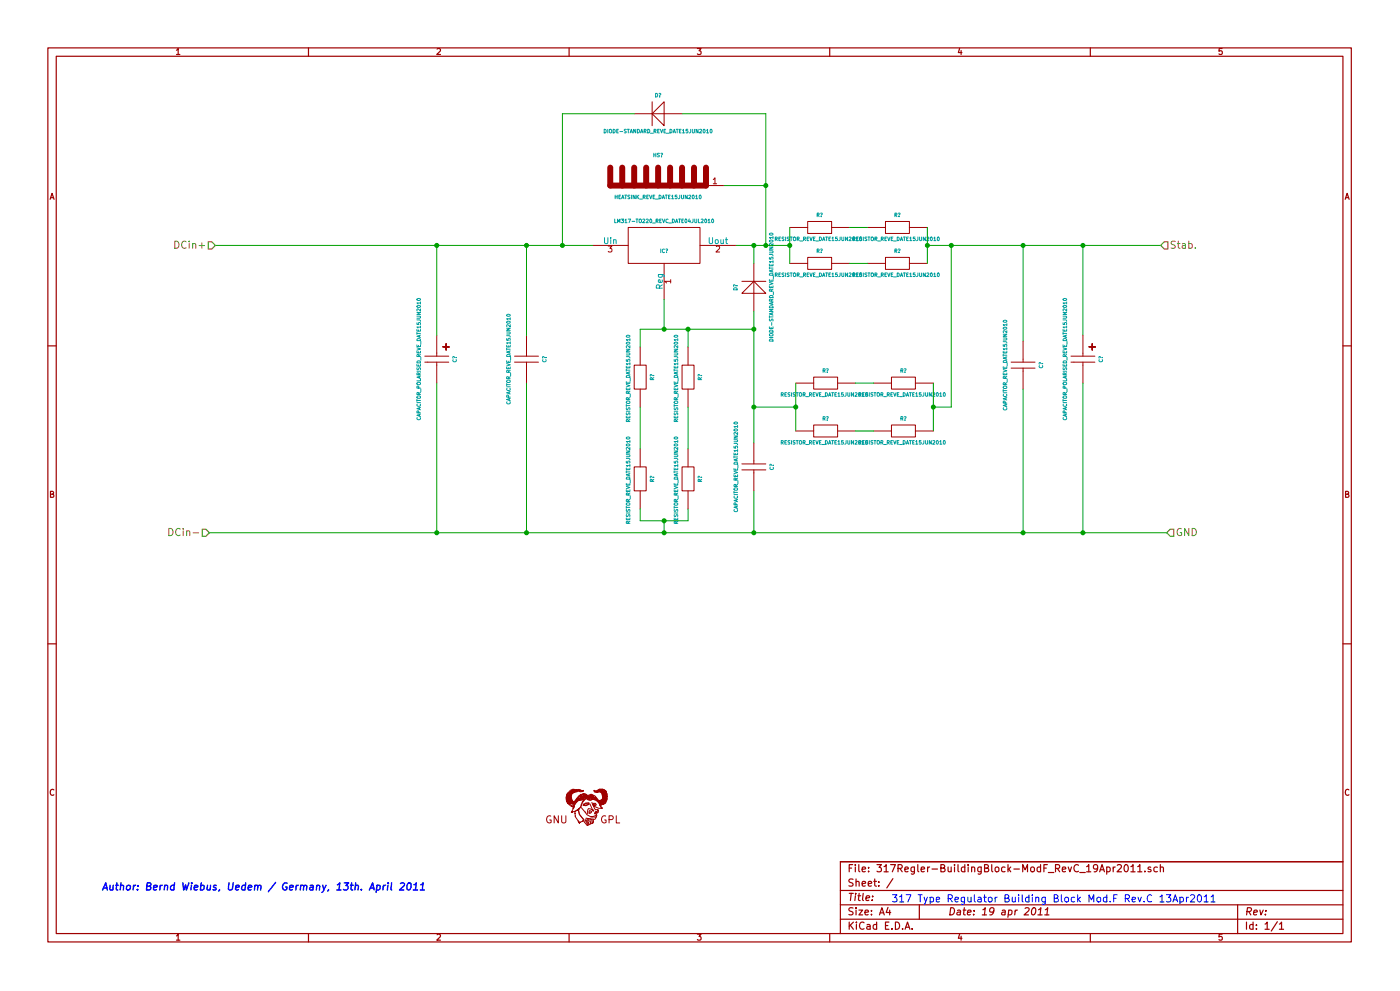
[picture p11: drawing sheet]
EESchema Schematic File Version 2  date 19.04.2011 16:54:10
LIBS:317Regler-BuildingBlock-ModF_RevC_19Apr2011-cache
LIBS:317Regler-BuildingBlock-ModF_RevC_19Apr2011-cache
EELAYER 25  0
EELAYER END
$Descr A4 11700 8267
encoding utf-8
Sheet 1 1
Title ""
Date "19 apr 2011"
Rev ""
Comp ""
Comment1 ""
Comment2 ""
Comment3 ""
Comment4 ""
$EndDescr
$Comp
L SYMBOL_GNU-LOGO_REVE_DATE07MAR2011 Sym?
U 1 1
P 4900 6750
F 0 "Sym?" H 4926 6546 60  0001 C CNN
F 1 "SYMBOL_GNU-LOGO_REVE_DATE07MAR2011" H 4776 6984 60  0001 C CNN
	1    4900 6750
	1    0    0    -1  
$EndComp
$Comp
L CAPACITOR_POLARISED_REVE_DATE15JUN2010 C?
U 1 1
P 3650 3000
F 0 "C?" H 3650 3150 30  0000 C CNN
F 1 "CAPACITOR_POLARISED_REVE_DATE15JUN2010" H 3650 2850 30  0000 C CNN
	1    3650 3000
	0    1    1    0   
$EndComp
$Comp
L CAPACITOR_POLARISED_REVE_DATE15JUN2010 C?
U 1 1
P 9050 3000
F 0 "C?" H 9050 3150 30  0000 C CNN
F 1 "CAPACITOR_POLARISED_REVE_DATE15JUN2010" H 9050 2850 30  0000 C CNN
	1    9050 3000
	0    1    1    0   
$EndComp
$Comp
L CAPACITOR_REVE_DATE15JUN2010 C?
U 1 1
P 6300 3900
F 0 "C?" H 6300 4050 30  0000 C CNN
F 1 "CAPACITOR_REVE_DATE15JUN2010" H 6300 3750 30  0000 C CNN
	1    6300 3900
	0    1    1    0   
$EndComp
$Comp
L CAPACITOR_REVE_DATE15JUN2010 C?
U 1 1
P 4400 3000
F 0 "C?" H 4400 3150 30  0000 C CNN
F 1 "CAPACITOR_REVE_DATE15JUN2010" H 4400 2850 30  0000 C CNN
	1    4400 3000
	0    1    1    0   
$EndComp
$Comp
L CAPACITOR_REVE_DATE15JUN2010 C?
U 1 1
P 8550 3050
F 0 "C?" H 8550 3200 30  0000 C CNN
F 1 "CAPACITOR_REVE_DATE15JUN2010" H 8550 2900 30  0000 C CNN
	1    8550 3050
	0    1    1    0   
$EndComp
$Comp
L DIODE-STANDARD_REVE_DATE15JUN2010 D?
U 1 1
P 6300 2400
F 0 "D?" H 6300 2550 30  0000 C CNN
F 1 "DIODE-STANDARD_REVE_DATE15JUN2010" H 6300 2250 30  0000 C CNN
	1    6300 2400
	0    -1   -1   0   
$EndComp
$Comp
L DIODE-STANDARD_REVE_DATE15JUN2010 D?
U 1 1
P 5500 950
F 0 "D?" H 5500 1100 30  0000 C CNN
F 1 "DIODE-STANDARD_REVE_DATE15JUN2010" H 5500 800 30  0000 C CNN
	1    5500 950 
	-1   0    0    -1  
$EndComp
$Comp
L RESISTOR_REVE_DATE15JUN2010 R?
U 1 1
P 5750 3150
F 0 "R?" H 5750 3250 30  0000 C CNN
F 1 "RESISTOR_REVE_DATE15JUN2010 " H 5750 3050 30  0000 C CNN
	1    5750 3150
	0    1    1    0   
$EndComp
$Comp
L RESISTOR_REVE_DATE15JUN2010 R?
U 1 1
P 5350 3150
F 0 "R?" H 5350 3250 30  0000 C CNN
F 1 "RESISTOR_REVE_DATE15JUN2010 " H 5350 3050 30  0000 C CNN
	1    5350 3150
	0    1    1    0   
$EndComp
$Comp
L RESISTOR_REVE_DATE15JUN2010 R?
U 1 1
P 5350 4000
F 0 "R?" H 5350 4100 30  0000 C CNN
F 1 "RESISTOR_REVE_DATE15JUN2010 " H 5350 3900 30  0000 C CNN
	1    5350 4000
	0    1    1    0   
$EndComp
$Comp
L RESISTOR_REVE_DATE15JUN2010 R?
U 1 1
P 5750 4000
F 0 "R?" H 5750 4100 30  0000 C CNN
F 1 "RESISTOR_REVE_DATE15JUN2010 " H 5750 3900 30  0000 C CNN
	1    5750 4000
	0    1    1    0   
$EndComp
$Comp
L RESISTOR_REVE_DATE15JUN2010 R?
U 1 1
P 7550 3200
F 0 "R?" H 7550 3300 30  0000 C CNN
F 1 "RESISTOR_REVE_DATE15JUN2010 " H 7550 3100 30  0000 C CNN
	1    7550 3200
	1    0    0    -1  
$EndComp
$Comp
L RESISTOR_REVE_DATE15JUN2010 R?
U 1 1
P 7550 3600
F 0 "R?" H 7550 3700 30  0000 C CNN
F 1 "RESISTOR_REVE_DATE15JUN2010 " H 7550 3500 30  0000 C CNN
	1    7550 3600
	1    0    0    -1  
$EndComp
$Comp
L RESISTOR_REVE_DATE15JUN2010 R?
U 1 1
P 6900 3600
F 0 "R?" H 6900 3700 30  0000 C CNN
F 1 "RESISTOR_REVE_DATE15JUN2010 " H 6900 3500 30  0000 C CNN
	1    6900 3600
	1    0    0    -1  
$EndComp
$Comp
L RESISTOR_REVE_DATE15JUN2010 R?
U 1 1
P 6900 3200
F 0 "R?" H 6900 3300 30  0000 C CNN
F 1 "RESISTOR_REVE_DATE15JUN2010 " H 6900 3100 30  0000 C CNN
	1    6900 3200
	1    0    0    -1  
$EndComp
$Comp
L RESISTOR_REVE_DATE15JUN2010 R?
U 1 1
P 6850 1900
F 0 "R?" H 6850 2000 30  0000 C CNN
F 1 "RESISTOR_REVE_DATE15JUN2010 " H 6850 1800 30  0000 C CNN
	1    6850 1900
	1    0    0    -1  
$EndComp
$Comp
L RESISTOR_REVE_DATE15JUN2010 R?
U 1 1
P 6850 2200
F 0 "R?" H 6850 2300 30  0000 C CNN
F 1 "RESISTOR_REVE_DATE15JUN2010 " H 6850 2100 30  0000 C CNN
	1    6850 2200
	1    0    0    -1  
$EndComp
$Comp
L RESISTOR_REVE_DATE15JUN2010 R?
U 1 1
P 7500 2200
F 0 "R?" H 7500 2300 30  0000 C CNN
F 1 "RESISTOR_REVE_DATE15JUN2010 " H 7500 2100 30  0000 C CNN
	1    7500 2200
	1    0    0    -1  
$EndComp
$Comp
L RESISTOR_REVE_DATE15JUN2010 R?
U 1 1
P 7500 1900
F 0 "R?" H 7500 2000 30  0000 C CNN
F 1 "RESISTOR_REVE_DATE15JUN2010 " H 7500 1800 30  0000 C CNN
	1    7500 1900
	1    0    0    -1  
$EndComp
$Comp
L LM317-TO220_REVC_DATE04JUL2010 IC?
U 1 1
P 5550 2050
F 0 "IC?" H 5550 2000 30  0000 C CNN
F 1 "LM317-TO220_REVC_DATE04JUL2010" H 5550 2250 30  0000 C CNN
	1    5550 2050
	1    0    0    -1  
$EndComp
$Comp
L HEATSINK_REVE_DATE15JUN2010 HS?
U 1 1
P 5500 1500
F 0 "HS?" H 5500 1700 30  0000 C CNN
F 1 "HEATSINK_REVE_DATE15JUN2010" H 5500 1350 30  0000 C CNN
	1    5500 1500
	-1   0    0    -1  
$EndComp
Text Notes 7450 7550 0    60   ~ 0
317 Type Regulator Building Block Mod.F Rev.C 13Apr2011
Text Notes 850  7450 0    60   Italic 12
Author: Bernd Wiebus, Uedem / Germany, 13th. April 2011
Connection ~ 6400 1550
Wire Wire Line
	6050 1550 6400 1550
Connection ~ 6300 4450
Wire Wire Line
	6300 4100 6300 4450
Connection ~ 6300 2750
Connection ~ 6300 2050
Wire Wire Line
	6300 2200 6300 2050
Wire Wire Line
	5300 950  4700 950 
Wire Wire Line
	4700 950  4700 2050
Connection ~ 6600 2050
Wire Wire Line
	6150 2050 6600 2050
Wire Wire Line
	7150 3600 7300 3600
Wire Wire Line
	6650 3200 6650 3600
Wire Wire Line
	7750 2050 9700 2050
Connection ~ 7750 2050
Wire Wire Line
	7100 2200 7250 2200
Wire Wire Line
	3650 3200 3650 4450
Wire Wire Line
	4400 3200 4400 4450
Wire Wire Line
	8550 3250 8550 4450
Wire Wire Line
	9050 2050 9050 2800
Connection ~ 5550 4350
Connection ~ 5550 4450
Wire Wire Line
	5550 4350 5550 4450
Wire Wire Line
	5350 4250 5350 4350
Wire Wire Line
	5350 4350 5750 4350
Wire Wire Line
	5750 4350 5750 4250
Wire Wire Line
	5350 3400 5350 3750
Wire Wire Line
	5350 2900 5350 2750
Wire Wire Line
	5550 2500 5550 2750
Connection ~ 4400 4450
Connection ~ 3650 2050
Connection ~ 9050 4450
Connection ~ 9050 2050
Wire Wire Line
	1750 4450 9750 4450
Wire Wire Line
	4950 2050 1800 2050
Connection ~ 8550 2050
Connection ~ 8550 4450
Connection ~ 4400 2050
Connection ~ 3650 4450
Connection ~ 4700 2050
Wire Wire Line
	5750 2750 5750 2900
Connection ~ 5550 2750
Wire Wire Line
	5750 3750 5750 3400
Wire Wire Line
	9050 3200 9050 4450
Wire Wire Line
	8550 2050 8550 2850
Wire Wire Line
	4400 2800 4400 2050
Wire Wire Line
	3650 2800 3650 2050
Wire Wire Line
	7100 1900 7250 1900
Wire Wire Line
	7750 1900 7750 2200
Wire Wire Line
	7800 3200 7800 3600
Wire Wire Line
	7150 3200 7300 3200
Connection ~ 7800 3400
Wire Wire Line
	7950 2050 7950 3400
Connection ~ 7950 2050
Wire Wire Line
	6600 1900 6600 2200
Connection ~ 6400 2050
Wire Wire Line
	7950 3400 7800 3400
Wire Wire Line
	5700 950  6400 950 
Wire Wire Line
	6400 950  6400 2050
Wire Wire Line
	5350 2750 6300 2750
Connection ~ 5750 2750
Wire Wire Line
	6300 3700 6300 2600
Wire Wire Line
	6650 3400 6300 3400
Connection ~ 6300 3400
Connection ~ 6650 3400
Text HLabel 9700 2050 2    60   Input ~ 0
Stab.
Text HLabel 9750 4450 2    60   Input ~ 0
GND
Text HLabel 1750 4450 0    60   Input ~ 0
DCin-
Text HLabel 1800 2050 0    60   Input ~ 0
DCin+
$EndSCHEMATC
